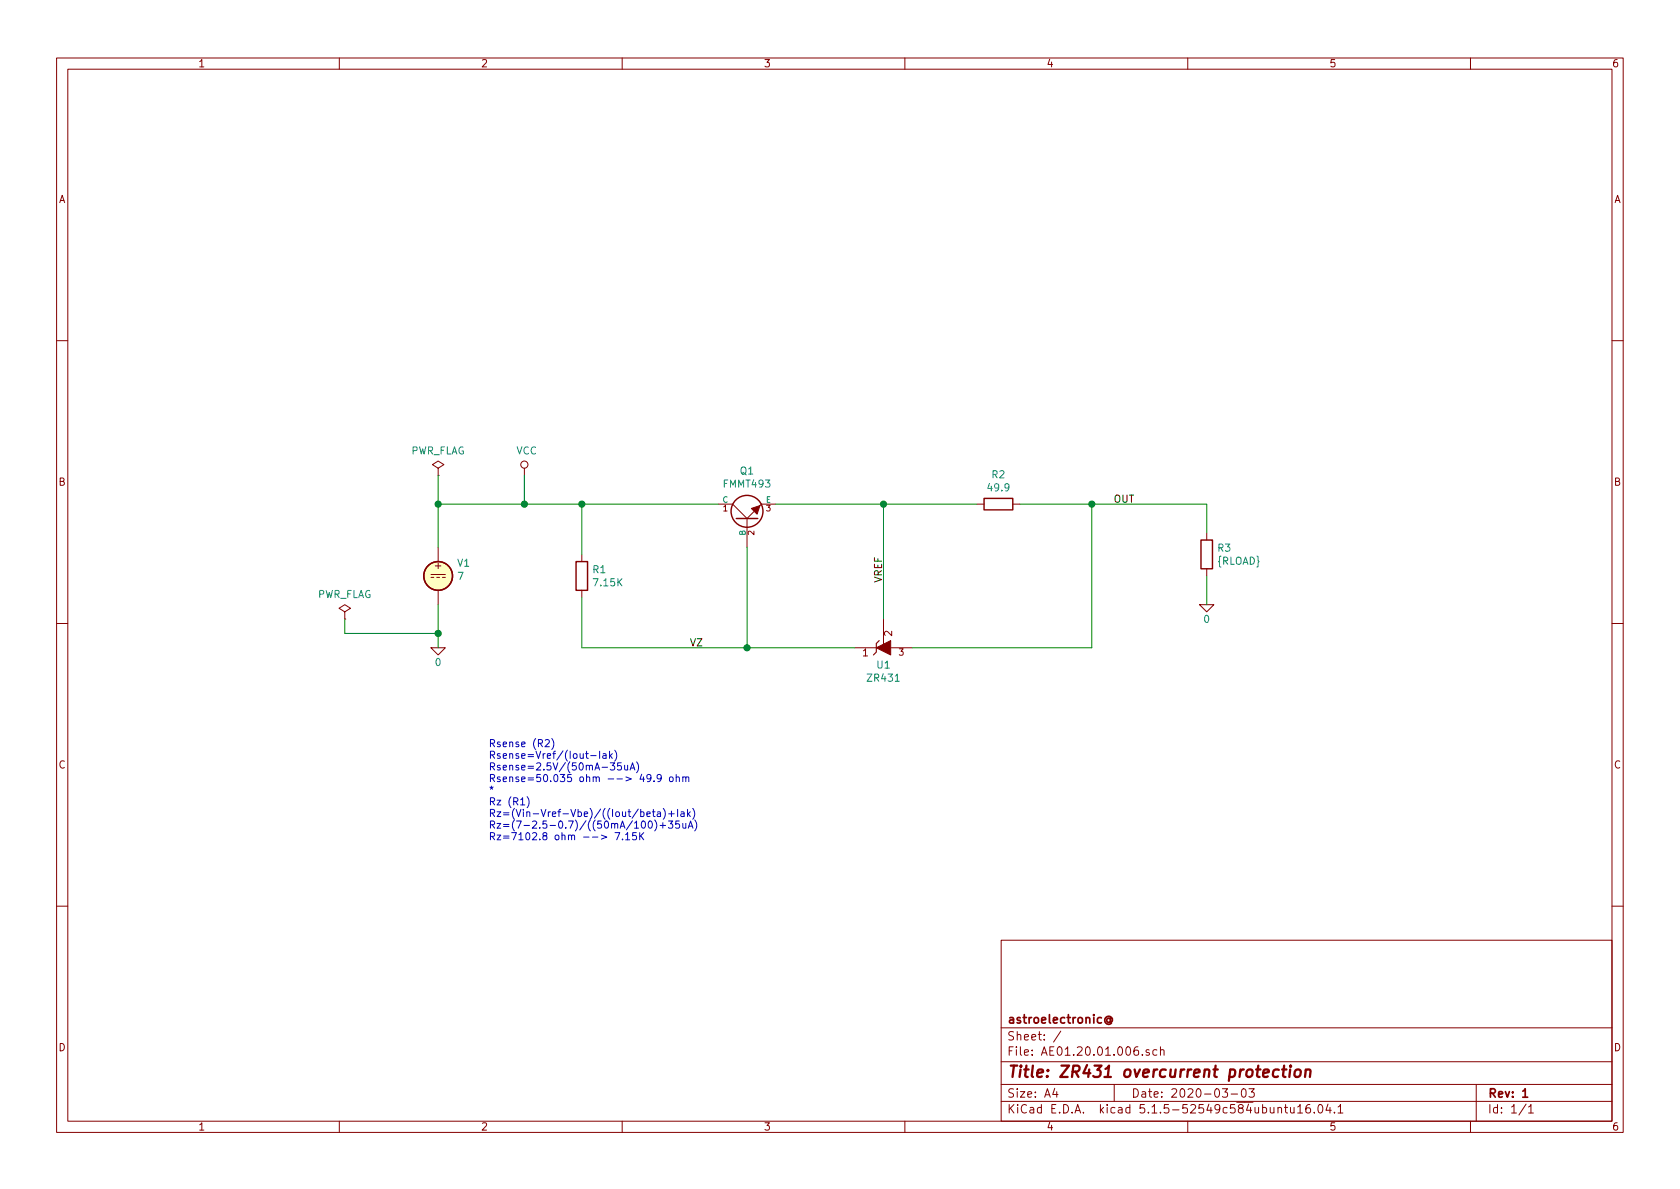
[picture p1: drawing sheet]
EESchema Schematic File Version 4
EELAYER 30 0
EELAYER END
$Descr A4 11693 8268
encoding utf-8
Sheet 1 1
Title "ZR431 overcurrent protection"
Date "2020-03-03"
Rev "1"
Comp "astroelectronic@"
Comment1 ""
Comment2 ""
Comment3 ""
Comment4 ""
$EndDescr
$Comp
L AE01.17.01.000:ZR431 U1
U 1 1
P 6150 4500
F 0 "U1" V 6027 4500 50  0000 C CNN
F 1 "ZR431" V 5936 4500 50  0000 C CNN
F 2 "" H 6250 4050 50  0001 L BNN
F 3 "~" H 6250 3950 50  0001 L BNN
F 4 "X" H 6150 4500 50  0001 C CNN "Spice_Primitive"
F 5 "ZR431" H 6150 4500 50  0001 C CNN "Spice_Model"
F 6 "Y" H 6150 4500 50  0001 C CNN "Spice_Netlist_Enabled"
F 7 "models/ZR431.spice.txt" H 6150 4500 50  0001 C CNN "Spice_Lib_File"
	1    6150 4500
	0    -1   -1   0   
$EndComp
$Comp
L AE01.17.01.000:FMMT493 Q1
U 1 1
P 5200 3600
F 0 "Q1" V 5528 3600 50  0000 C CNN
F 1 "FMMT493" V 5437 3600 50  0000 C CNN
F 2 "" V 5528 3600 50  0001 C CNN
F 3 "~" H 5450 3350 50  0001 L BNN
F 4 "Q" H 5200 3600 50  0001 C CNN "Spice_Primitive"
F 5 "FMMT493" H 5200 3600 50  0001 C CNN "Spice_Model"
F 6 "Y" H 5200 3600 50  0001 C CNN "Spice_Netlist_Enabled"
F 7 "models/FMMT493.spice.txt" H 5200 3600 50  0001 C CNN "Spice_Lib_File"
	1    5200 3600
	0    -1   -1   0   
$EndComp
Wire Wire Line
	6150 4300 6150 3500
Wire Wire Line
	6150 3500 5400 3500
Wire Wire Line
	5950 4500 5200 4500
Wire Wire Line
	5200 4500 5200 3800
Wire Wire Line
	6350 4500 7600 4500
Wire Wire Line
	7600 4500 7600 3500
Wire Wire Line
	4050 4500 4050 4150
Connection ~ 5200 4500
Wire Wire Line
	4050 3850 4050 3500
Wire Wire Line
	4050 3500 3650 3500
Connection ~ 4050 3500
Wire Wire Line
	3050 3500 3050 3800
Wire Wire Line
	3050 4200 3050 4400
$Comp
L pspice:0 #GND01
U 1 1
P 3050 4500
F 0 "#GND01" H 3050 4400 50  0001 C CNN
F 1 "0" H 3050 4400 50  0000 C CNN
F 2 "" H 3050 4500 50  0001 C CNN
F 3 "~" H 3050 4500 50  0001 C CNN
	1    3050 4500
	1    0    0    -1  
$EndComp
Wire Wire Line
	7600 3500 8400 3500
Wire Wire Line
	8400 3700 8400 3500
Text Label 4800 4500 0    50   ~ 0
VZ
Text Label 6150 4050 1    50   ~ 0
VREF
Text Label 7750 3500 0    50   ~ 0
OUT
Wire Wire Line
	3050 3500 3050 3300
Connection ~ 3050 3500
Wire Wire Line
	3650 3500 3650 3300
Connection ~ 3650 3500
Wire Wire Line
	3650 3500 3050 3500
$Comp
L power:PWR_FLAG #FLG02
U 1 1
P 3050 3300
F 0 "#FLG02" H 3050 3375 50  0001 C CNN
F 1 "PWR_FLAG" H 3050 3473 50  0000 C CNN
F 2 "" H 3050 3300 50  0001 C CNN
F 3 "~" H 3050 3300 50  0001 C CNN
	1    3050 3300
	1    0    0    -1  
$EndComp
$Comp
L power:VCC #PWR01
U 1 1
P 3650 3300
F 0 "#PWR01" H 3650 3150 50  0001 C CNN
F 1 "VCC" H 3667 3473 50  0000 C CNN
F 2 "" H 3650 3300 50  0001 C CNN
F 3 "" H 3650 3300 50  0001 C CNN
	1    3650 3300
	1    0    0    -1  
$EndComp
$Comp
L power:PWR_FLAG #FLG01
U 1 1
P 2400 4300
F 0 "#FLG01" H 2400 4375 50  0001 C CNN
F 1 "PWR_FLAG" H 2400 4473 50  0000 C CNN
F 2 "" H 2400 4300 50  0001 C CNN
F 3 "~" H 2400 4300 50  0001 C CNN
	1    2400 4300
	1    0    0    -1  
$EndComp
Wire Wire Line
	3050 4400 2400 4400
Wire Wire Line
	2400 4400 2400 4300
Connection ~ 3050 4400
Wire Wire Line
	3050 4400 3050 4500
Text Notes 3400 5850 0    50   ~ 0
Rsense (R2)\nRsense=Vref/(Iout-Iak)\nRsense=2.5V/(50mA-35uA)\nRsense=50.035 ohm --> 49.9 ohm\n*\nRz (R1)\nRz=(Vin-Vref-Vbe)/((Iout/beta)+Iak)\nRz=(7-2.5-0.7)/((50mA/100)+35uA)\nRz=7102.8 ohm --> 7.15K
$Comp
L Device:R R1
U 1 1
P 4050 4000
F 0 "R1" H 4120 4046 50  0000 L CNN
F 1 "7.15K" H 4120 3955 50  0000 L CNN
F 2 "" V 3980 4000 50  0001 C CNN
F 3 "~" H 4050 4000 50  0001 C CNN
F 4 "R" H 4050 4000 50  0001 C CNN "Spice_Primitive"
F 5 "7.15k" H 4050 4000 50  0001 C CNN "Spice_Model"
F 6 "Y" H 4050 4000 50  0001 C CNN "Spice_Netlist_Enabled"
	1    4050 4000
	1    0    0    -1  
$EndComp
$Comp
L Device:R R2
U 1 1
P 6950 3500
F 0 "R2" V 6743 3500 50  0000 C CNN
F 1 "49.9" V 6834 3500 50  0000 C CNN
F 2 "" V 6880 3500 50  0001 C CNN
F 3 "~" H 6950 3500 50  0001 C CNN
F 4 "R" H 6950 3500 50  0001 C CNN "Spice_Primitive"
F 5 "49.9" H 6950 3500 50  0001 C CNN "Spice_Model"
F 6 "Y" H 6950 3500 50  0001 C CNN "Spice_Netlist_Enabled"
	1    6950 3500
	0    1    1    0   
$EndComp
$Comp
L pspice:0 #GND02
U 1 1
P 8400 4200
F 0 "#GND02" H 8400 4100 50  0001 C CNN
F 1 "0" H 8400 4100 50  0000 C CNN
F 2 "" H 8400 4200 50  0001 C CNN
F 3 "~" H 8400 4200 50  0001 C CNN
	1    8400 4200
	1    0    0    -1  
$EndComp
Wire Wire Line
	8400 4000 8400 4200
Connection ~ 6150 3500
Wire Wire Line
	6150 3500 6800 3500
Connection ~ 7600 3500
Wire Wire Line
	7100 3500 7600 3500
Wire Wire Line
	4050 4500 5200 4500
Wire Wire Line
	4050 3500 5000 3500
$Comp
L Device:R R3
U 1 1
P 8400 3850
F 0 "R3" H 8470 3896 50  0000 L CNN
F 1 "{RLOAD}" H 8470 3805 50  0000 L CNN
F 2 "" V 8330 3850 50  0001 C CNN
F 3 "~" H 8400 3850 50  0001 C CNN
	1    8400 3850
	1    0    0    -1  
$EndComp
$Comp
L Simulation_SPICE:VDC V1
U 1 1
P 3050 4000
F 0 "V1" H 3180 4091 50  0000 L CNN
F 1 "7" H 3180 4000 50  0000 L CNN
F 2 "" H 3050 4000 50  0001 C CNN
F 3 "~" H 3050 4000 50  0001 C CNN
F 4 "Y" H 3050 4000 50  0001 L CNN "Spice_Netlist_Enabled"
F 5 "V" H 3050 4000 50  0001 L CNN "Spice_Primitive"
	1    3050 4000
	1    0    0    -1  
$EndComp
$EndSCHEMATC
